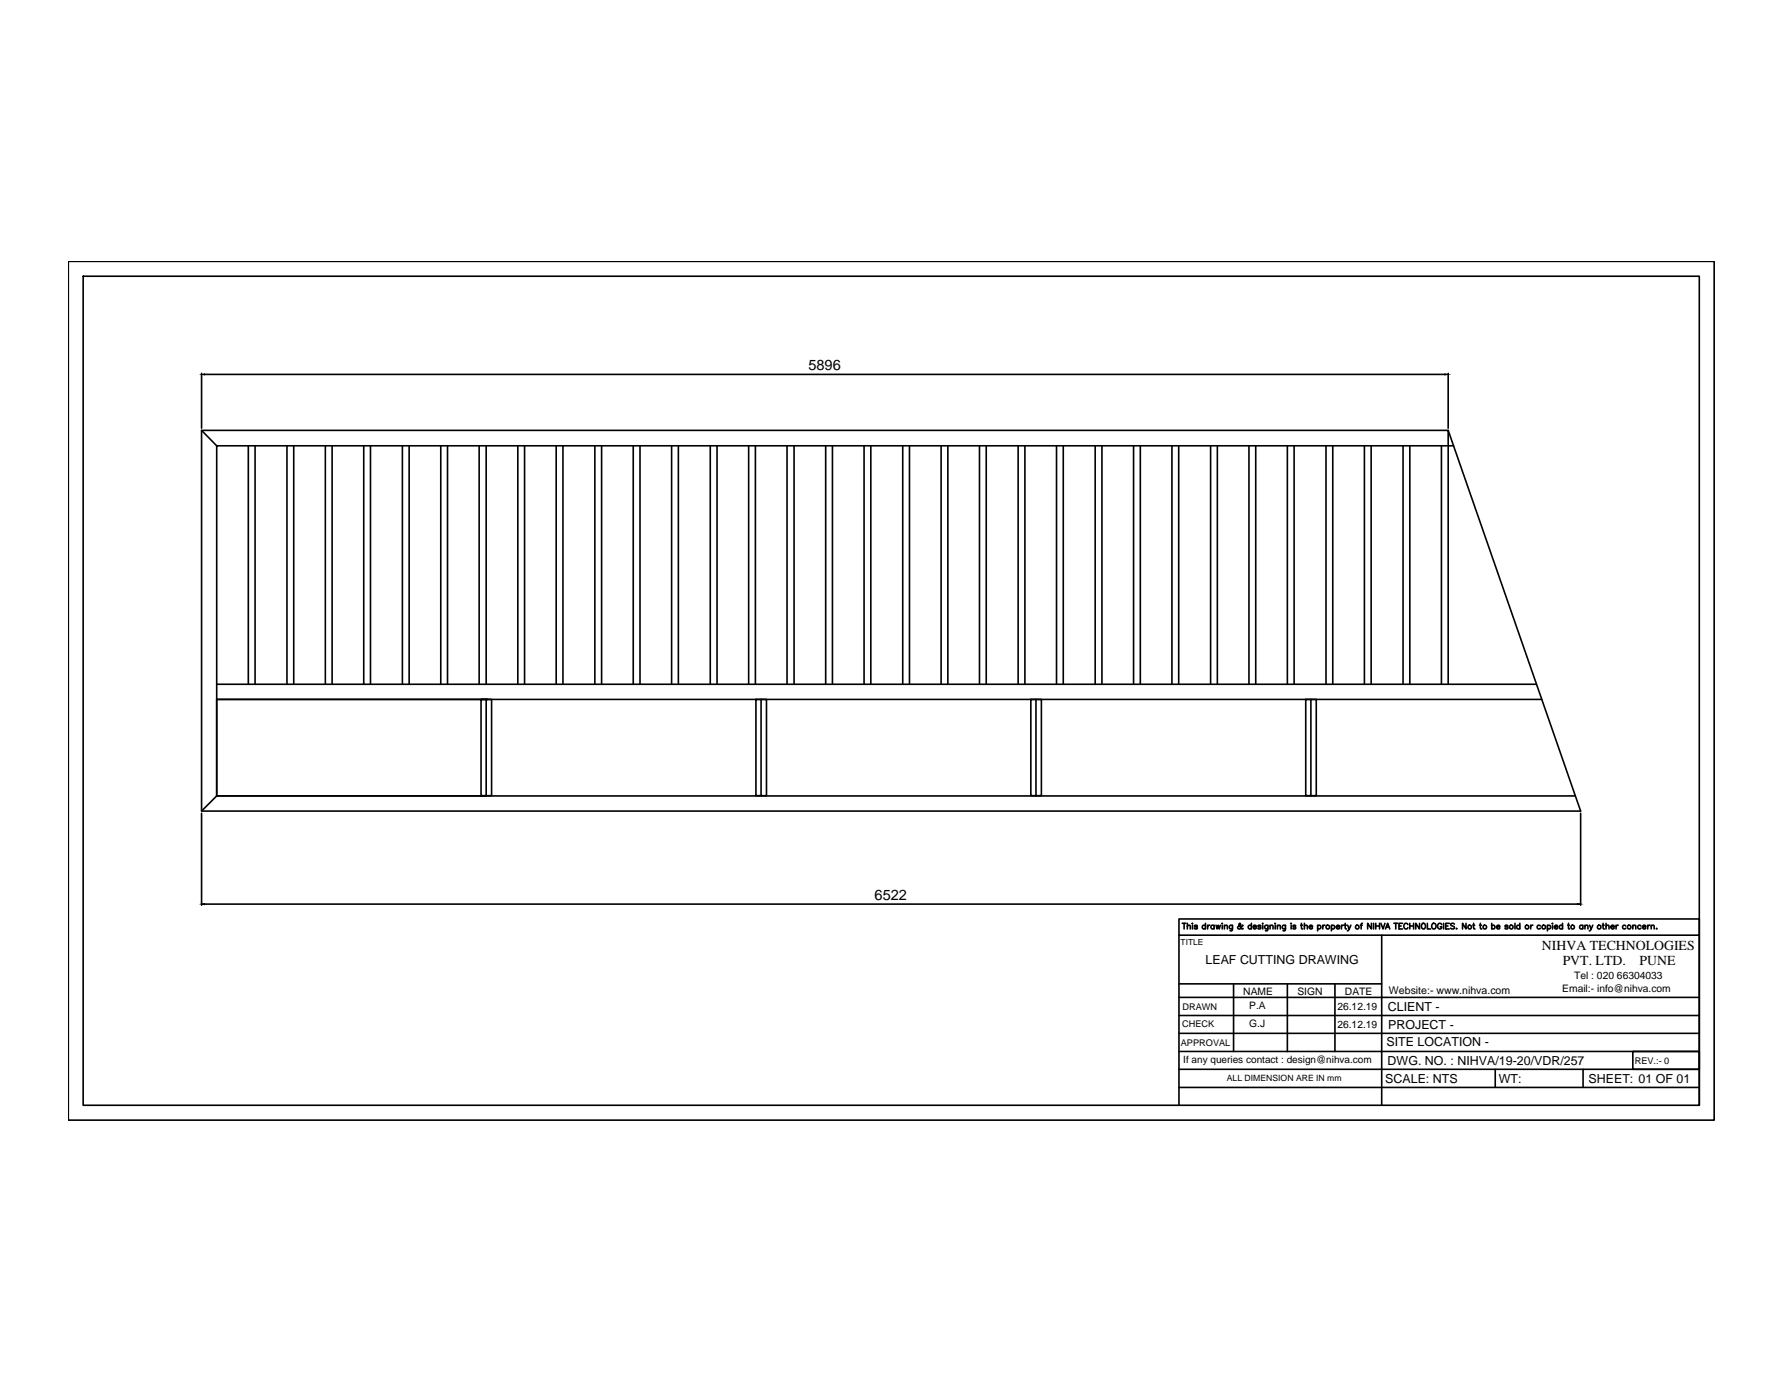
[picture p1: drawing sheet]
<svg xmlns="http://www.w3.org/2000/svg" width="279mm" height="216mm" viewBox="0 0 279 216" stroke-linecap="round" stroke-linejoin="round" font-family="sans-serif">
<!-- layer: 0 -->
<g fill="none" stroke="#000" stroke-width=".25">
<path d="M10.7 40.9h257.8v134.5h-257.8zM13 43.3h253.1v129.7h-253.1zM31.6 58.4v8.6M32 58.6h194.3M226.8 58.4v8.6M31.6 67.4l2.3 2.4M38.9 69.8v37.3M39.9 69.8v37.3M44.9 69.8v37.3M46 69.8v37.3M51 69.8v37.3M52 69.8v37.3"/>
<path d="M57 69.8v37.3M58 69.8v37.3M63 69.8v37.3M64.1 69.8v37.3M69 69.8v37.3M70.1 69.8v37.3M75 69.8v37.3M76.1 69.8v37.3M81.1 69.8v37.3M82.2 69.8v37.3M87.1 69.8v37.3M88.2 69.8v37.3"/>
<path d="M93.2 69.8v37.3M94.2 69.8v37.3M99.2 69.8v37.3M100.2 69.8v37.3M105.2 69.8v37.3M106.2 69.8v37.3M111.2 69.8v37.3M112.3 69.8v37.3M117.2 69.8v37.3M118.3 69.8v37.3M123.3 69.8v37.3M124.4 69.8v37.3"/>
<path d="M129.3 69.8v37.3M130.4 69.8v37.3M135.3 69.8v37.3M136.4 69.8v37.3M141.4 69.8v37.3M142.4 69.8v37.3M147.4 69.8v37.3M148.4 69.8v37.3M153.4 69.8v37.3M154.5 69.8v37.3M159.5 69.8v37.3M160.5 69.8v37.3"/>
<path d="M165.5 69.8v37.3M166.5 69.8v37.3M171.5 69.8v37.3M172.6 69.8v37.3M177.5 69.8v37.3M178.6 69.8v37.3M183.5 69.8v37.3M184.6 69.8v37.3M189.6 69.8v37.3M190.7 69.8v37.3M195.6 69.8v37.3M196.7 69.8v37.3"/>
<path d="M201.6 69.8v37.3M202.7 69.8v37.3M207.7 69.8v37.3M208.7 69.8v37.3M213.7 69.8v37.3M214.7 69.8v37.3M219.7 69.8v37.3M220.8 69.8v37.3M225.7 69.8v37.3M226.8 67.4h-195.2v59.6h216l-20.8-59.6v39.7M227.7 69.8h-193.8v54.8h212.8M33.9 107.1h206.7"/>
<path d="M33.9 109.5h207.6M76.1 109.5v15.1h-42.2v-15.1h43.1v15.1h-1.7v-15.1h1.1M118.4 109.5h1.6v15.1h-1.6zM119.2 109.5v15.1M161.4 109.5h1.7v15.1h-1.7zM162.2 109.5v15.1M204.5 109.5h1.6v15.1h-1.6zM205.3 109.5v15.1M31.6 127.3v14.4M33.9 124.6l-2.3 2.4M247.6 127.3v14.4M32 141.5h215"/>
<path d="M184.6 159h81.5M184.6 156.2h81.5M184.6 146.4v26.6M184.6 154h31.8M185.2 144.6h.5M185.4 144.6v.8M186 145l.2-.1h.2v.5M186 144.6v.8M186.7 144.6h.1zM186.8 144.9v.5M187.5 145l-.1-.1h-.3v.2l.4 .1v.1l-.1 .1-.3-.1M188.8 145a.28 .28 0 0 0-.4-.1 .28 .28 0 0 0 0 .5 .28 .28 0 0 0 .4-.1"/>
<path d="M188.8 144.6v.8M189.1 144.9v.5M189.5 144.9h-.2l-.2 .2M190.1 145a.28 .28 0 0 0-.4-.1 .28 .28 0 0 0 0 .5 .28 .28 0 0 0 .4-.1M190.1 144.9v.5M190.4 144.9l.2 .5 .2-.5 .2 .5 .1-.5M191.4 144.6h.1zM191.4 144.9v.5M191.8 145l.2-.1h.2v.5M191.8 144.9v.5M193 144.9v.8h-.4M193 145a.28 .28 0 0 0-.4-.1 .28 .28 0 0 0 0 .5 .28 .28 0 0 0 .4-.1"/>
<path d="M193.2 154v10.6M194.7 144.9h-.1a.53 .53 0 0 1-.7 .5v-.3l.4-.3-.1-.2-.2 .1 .1 .2 .4 .5h.2M196 145a.28 .28 0 0 0-.4-.1 .28 .28 0 0 0 0 .5 .28 .28 0 0 0 .4-.1M196 144.6v.8M196.3 145.1h.5a.23 .23 0 0 0-.3-.3 .23 .23 0 0 0-.2 .3l.2 .3 .3-.1M197.5 145l-.2-.1h-.3v.2l.4 .1 .1 .1-.2 .1-.3-.1M197.7 144.6h.1zM197.8 144.9v.5M198.6 144.9l-.1 .8h-.3M198.6 145a.28 .28 0 0 0-.4-.1 .28 .28 0 0 0 0 .5 .28 .28 0 0 0 .4-.1M198.9 145l.2-.1h.2l.1 .5M198.9 144.9v.5"/>
<path d="M199.7 144.6h.1M199.7 144.9v.5M200.1 145l.2-.1h.2v.5M200.1 144.9v.5M201.3 144.9v.8h-.4M201.3 145a.28 .28 0 0 0-.4-.1 .28 .28 0 0 0 0 .5 .28 .28 0 0 0 .4-.1M201.6 154v10.6M202.2 144.6h.1zM202.2 144.9v.5M202.9 145l-.1-.1h-.3v.2l.4 .2-.1 .1-.3-.1M203.7 144.9h.3M203.8 144.6v.7l.2 .1"/>
<path d="M204.3 145l.2-.1h.2l.1 .5M204.3 144.6v.8M205 145.1h.6a.28 .28 0 0 0-.4-.2 .28 .28 0 0 0-.2 .3 .28 .28 0 0 0 .3 .2l.3-.1M206.4 145a.28 .28 0 0 1 .4-.1 .28 .28 0 0 1 0 .5 .28 .28 0 0 1-.4-.1M206.4 144.9v.8M207.2 144.9v.5M207.5 144.9h-.2l-.1 .2M208.5 145a.28 .28 0 0 1 .4-.1 .28 .28 0 0 1 0 .5 .28 .28 0 0 1-.4-.1M208.5 144.9v.8M209.1 154v10.6M209.3 145.1h.5a.28 .28 0 0 0-.3-.2 .28 .28 0 0 0-.3 .3 .28 .28 0 0 0 .3 .2l.3-.1M210.1 144.9v.5"/>
<path d="M210.4 144.9h-.2l-.1 .2M210.6 144.9h.2M210.7 144.6v.7l.2 .1M211.1 144.9l.2 .5 .3-.5M211.3 145.4l-.3 .3M213 144.9h.3M213.4 144.6l-.2 .1v.7M214.8 144.6v.8l-.6-.8v.8M215.1 144.6v.8M215.5 144.6v.8M215.5 145h.6M216.1 144.6v.8"/>
<path d="M216.3 144.6l.3 .8 .3-.8M216.4 146.4v26.6M217 145.4l.3-.8 .4 .8M217.1 145.1h.4M218.3 144.6h.6M218.6 144.6v.8M219.1 145h.3M219.7 144.6h-.6v.8h.6M220.5 144.8a.33 .33 0 0 0-.4-.2 .33 .33 0 0 0-.2 .3v.2a.33 .33 0 0 0 .2 .3 .33 .33 0 0 0 .4-.2M220.8 144.6v.8M220.8 145h.6M221.4 144.6v.8"/>
<path d="M222.3 144.6v.8l-.6-.8v.8M222.7 144.7l.1-.1a.41 .41 0 0 1 .5 .4 .41 .41 0 0 1-.5 .4l-.2-.3zM223.5 144.6v.8h.6M224.4 144.6a.42 .42 0 0 1 .5 .4 .42 .42 0 0 1-.5 .4l-.2-.3zM225.8 144.8a.33 .33 0 0 0-.4-.2 .33 .33 0 0 0-.2 .3v.2a.32 .32 0 0 0 .3 .3 .32 .32 0 0 0 .3-.3h-.2M226.1 144.6v.8M226.4 145h.4M227 144.6h-.6v.8h.6M227.8 144.7l-.2-.1-.4 .1 .1 .2 .5 .3v.1l-.2 .1-.4-.1M228.1 145.4h.1zM229.6 144.6v.8l-.5-.8v.8M230.7 144.9h.3"/>
<path d="M230.8 144.6v.7l.2 .1M231.7 144.9h.3M231.8 144.6v.7l.3 .1M233.6 145a.28 .28 0 0 1 .4-.1 .28 .28 0 0 1 0 .5 .28 .28 0 0 1-.4-.1M233.6 144.6v.8M234.4 145.1h.5a.28 .28 0 0 0-.3-.2 .28 .28 0 0 0-.3 .3 .28 .28 0 0 0 .3 .2l.3-.1M236.2 145l-.2-.1h-.3v.2l.4 .1 .1 .1-.2 .1-.3-.1M237.3 144.6v.8M238 145a.28 .28 0 0 0-.4-.1 .28 .28 0 0 0 0 .5 .28 .28 0 0 0 .4-.1M238 144.6v.8M239.7 144.9v.5M240.1 144.9h-.3l-.1 .2"/>
<path d="M241.2 145a.28 .28 0 0 0-.4-.1 .28 .28 0 0 0 0 .5 .28 .28 0 0 0 .4-.1M242.3 145a.28 .28 0 0 1 .5-.1 .28 .28 0 0 1 0 .5 .28 .28 0 0 1-.5-.1M242.3 144.9v.8M243.1 144.6h.1M243.1 144.9v.5M243.4 145.1h.6a.28 .28 0 0 0-.4-.2 .28 .28 0 0 0-.2 .3 .28 .28 0 0 0 .3 .2l.3-.1M244.7 145a.28 .28 0 0 0-.4-.1 .28 .28 0 0 0 0 .5 .28 .28 0 0 0 .4-.1M244.7 144.6v.8M245.5 144.9h.3M245.6 144.6v.8h.2M247.9 145a.28 .28 0 0 0-.4-.1 .28 .28 0 0 0 0 .5 .28 .28 0 0 0 .4-.1M247.9 144.9v.5"/>
<path d="M248.2 145l.2-.1h.3v.5M248.2 144.9v.5M248.9 144.9l.3 .5 .3-.5M249.2 145.4l-.3 .3M250.9 144.9h.3M251.1 144.6v.7l.2 .1M251.5 145l.2-.1h.3v.5M251.5 144.6v.8M252.3 145.1h.5a.28 .28 0 0 0-.3-.2 .28 .28 0 0 0-.3 .3 .28 .28 0 0 0 .3 .2l.3-.1M253.1 144.9v.5M253.4 144.9h-.2l-.1 .2M254.6 145a.28 .28 0 0 0-.4-.1 .28 .28 0 0 0 0 .5 .28 .28 0 0 0 .4-.1"/>
<path d="M255.7 145l.2-.1h.2l.1 .5M255.7 144.9v.5M257 145a.28 .28 0 0 0-.4-.1 .28 .28 0 0 0 0 .5 .28 .28 0 0 0 .4-.1M257.2 145.1h.6a.28 .28 0 0 0-.4-.2 .28 .28 0 0 0-.2 .3 .28 .28 0 0 0 .3 .2l.3-.1M258 144.9v.5M258.4 144.9h-.2l-.2 .2M258.6 145l.2-.1h.2l.1 .5M258.6 144.9v.5M259.4 145.4h.1zM266.1 146.4h-81.5v-2.5h81.5v29.1M184.6 164.6h81.5M184.6 161.8h81.5"/>
<path d="M184.6 167.4h81.5M184.6 170.3h81.5M234.2 167.4v2.9M247.9 167.4v2.9M255.7 164.6h10.4v2.8h-10.4z"/>
<circle cx="207.9" cy="145.1" r=".29"/>
<circle cx="212.6" cy="145.1" r=".29"/>
<circle cx="230.2" cy="145.1" r=".29"/>
<circle cx="232.5" cy="145.1" r=".29"/>
<circle cx="236.7" cy="145.1" r=".29"/>
<circle cx="239.1" cy="145.1" r=".29"/>
<circle cx="241.8" cy="145.1" r=".29"/>
<circle cx="246.3" cy="145.1" r=".29"/>
<circle cx="250.5" cy="145.1" r=".29"/>
<circle cx="255.2" cy="145.1" r=".29"/>
</g>
<path d="M31.6 58.6l.4-.1v.2zM226.3 58.5l.5 .1-.5 .1zM31.6 141.5h.4v.1zM247 141.5h.6l-.6 .1z" fill="#000" stroke="#000" stroke-width=".16"/>
<g font-size="2.3">
<text x="126.6" y="57.9">5896</text>
<text x="137" y="140.9">6522</text>
</g>
<g font-size="2.2">
<text x="241.5" y="148.7">NIHVA TECHNOLOGIES</text>
<text x="244.7" y="151.2">PVT. LTD.</text>
<text x="256.8" y="151.2">PUNE</text>
</g>
<g font-size="1.9">
<text x="188.8" y="150.9">LEAF CUTTING DRAWING</text>
<text x="217.4" y="158.3">CLIENT -</text>
<text x="217.4" y="161.1">PROJECT -</text>
<text x="217.2" y="163.8">SITE LOCATION -</text>
<text x="217.3" y="166.7">DWG. NO. : NIHVA/19-20/VDR/257</text>
<text x="216.9" y="169.5">SCALE: NTS</text>
<text x="234.7" y="169.5">WT:</text>
<text x="248.8" y="169.5">SHEET: 01 OF 01</text>
</g>
<text font-size="1.7" x="217.5" y="155.6">Website:- www.nihva.com</text>
<g font-size="1.6">
<text x="194.7" y="155.7">NAME</text>
<text x="203.2" y="155.8">SIGN</text>
<text x="210.6" y="155.7">DATE</text>
<text x="244.7" y="155.3">Email:- info@nihva.com</text>
<text x="246.5" y="153.3">Tel : 020 66304033</text>
<text x="195.7" y="157.9">P.A</text>
<text x="195.7" y="160.8">G.J</text>
<text x="209.5" y="158.1">26.12.19</text>
<text x="209.5" y="160.9">26.12.19</text>
<text x="185.3" y="166.4">If any queries contact : design@nihva.com</text>
</g>
<g font-size="1.4">
<text x="185.2" y="160.8">CHECK</text>
<text x="185.2" y="158.2">DRAWN</text>
<text x="184.9" y="163.8">APPROVAL</text>
<text x="256" y="166.7">REV.:- 0</text>
<text x="192.1" y="169.3">ALL DIMENSION ARE IN mm</text>
</g>
<text font-size="1.3" x="184.9" y="147.9">TITLE</text>
</svg>
